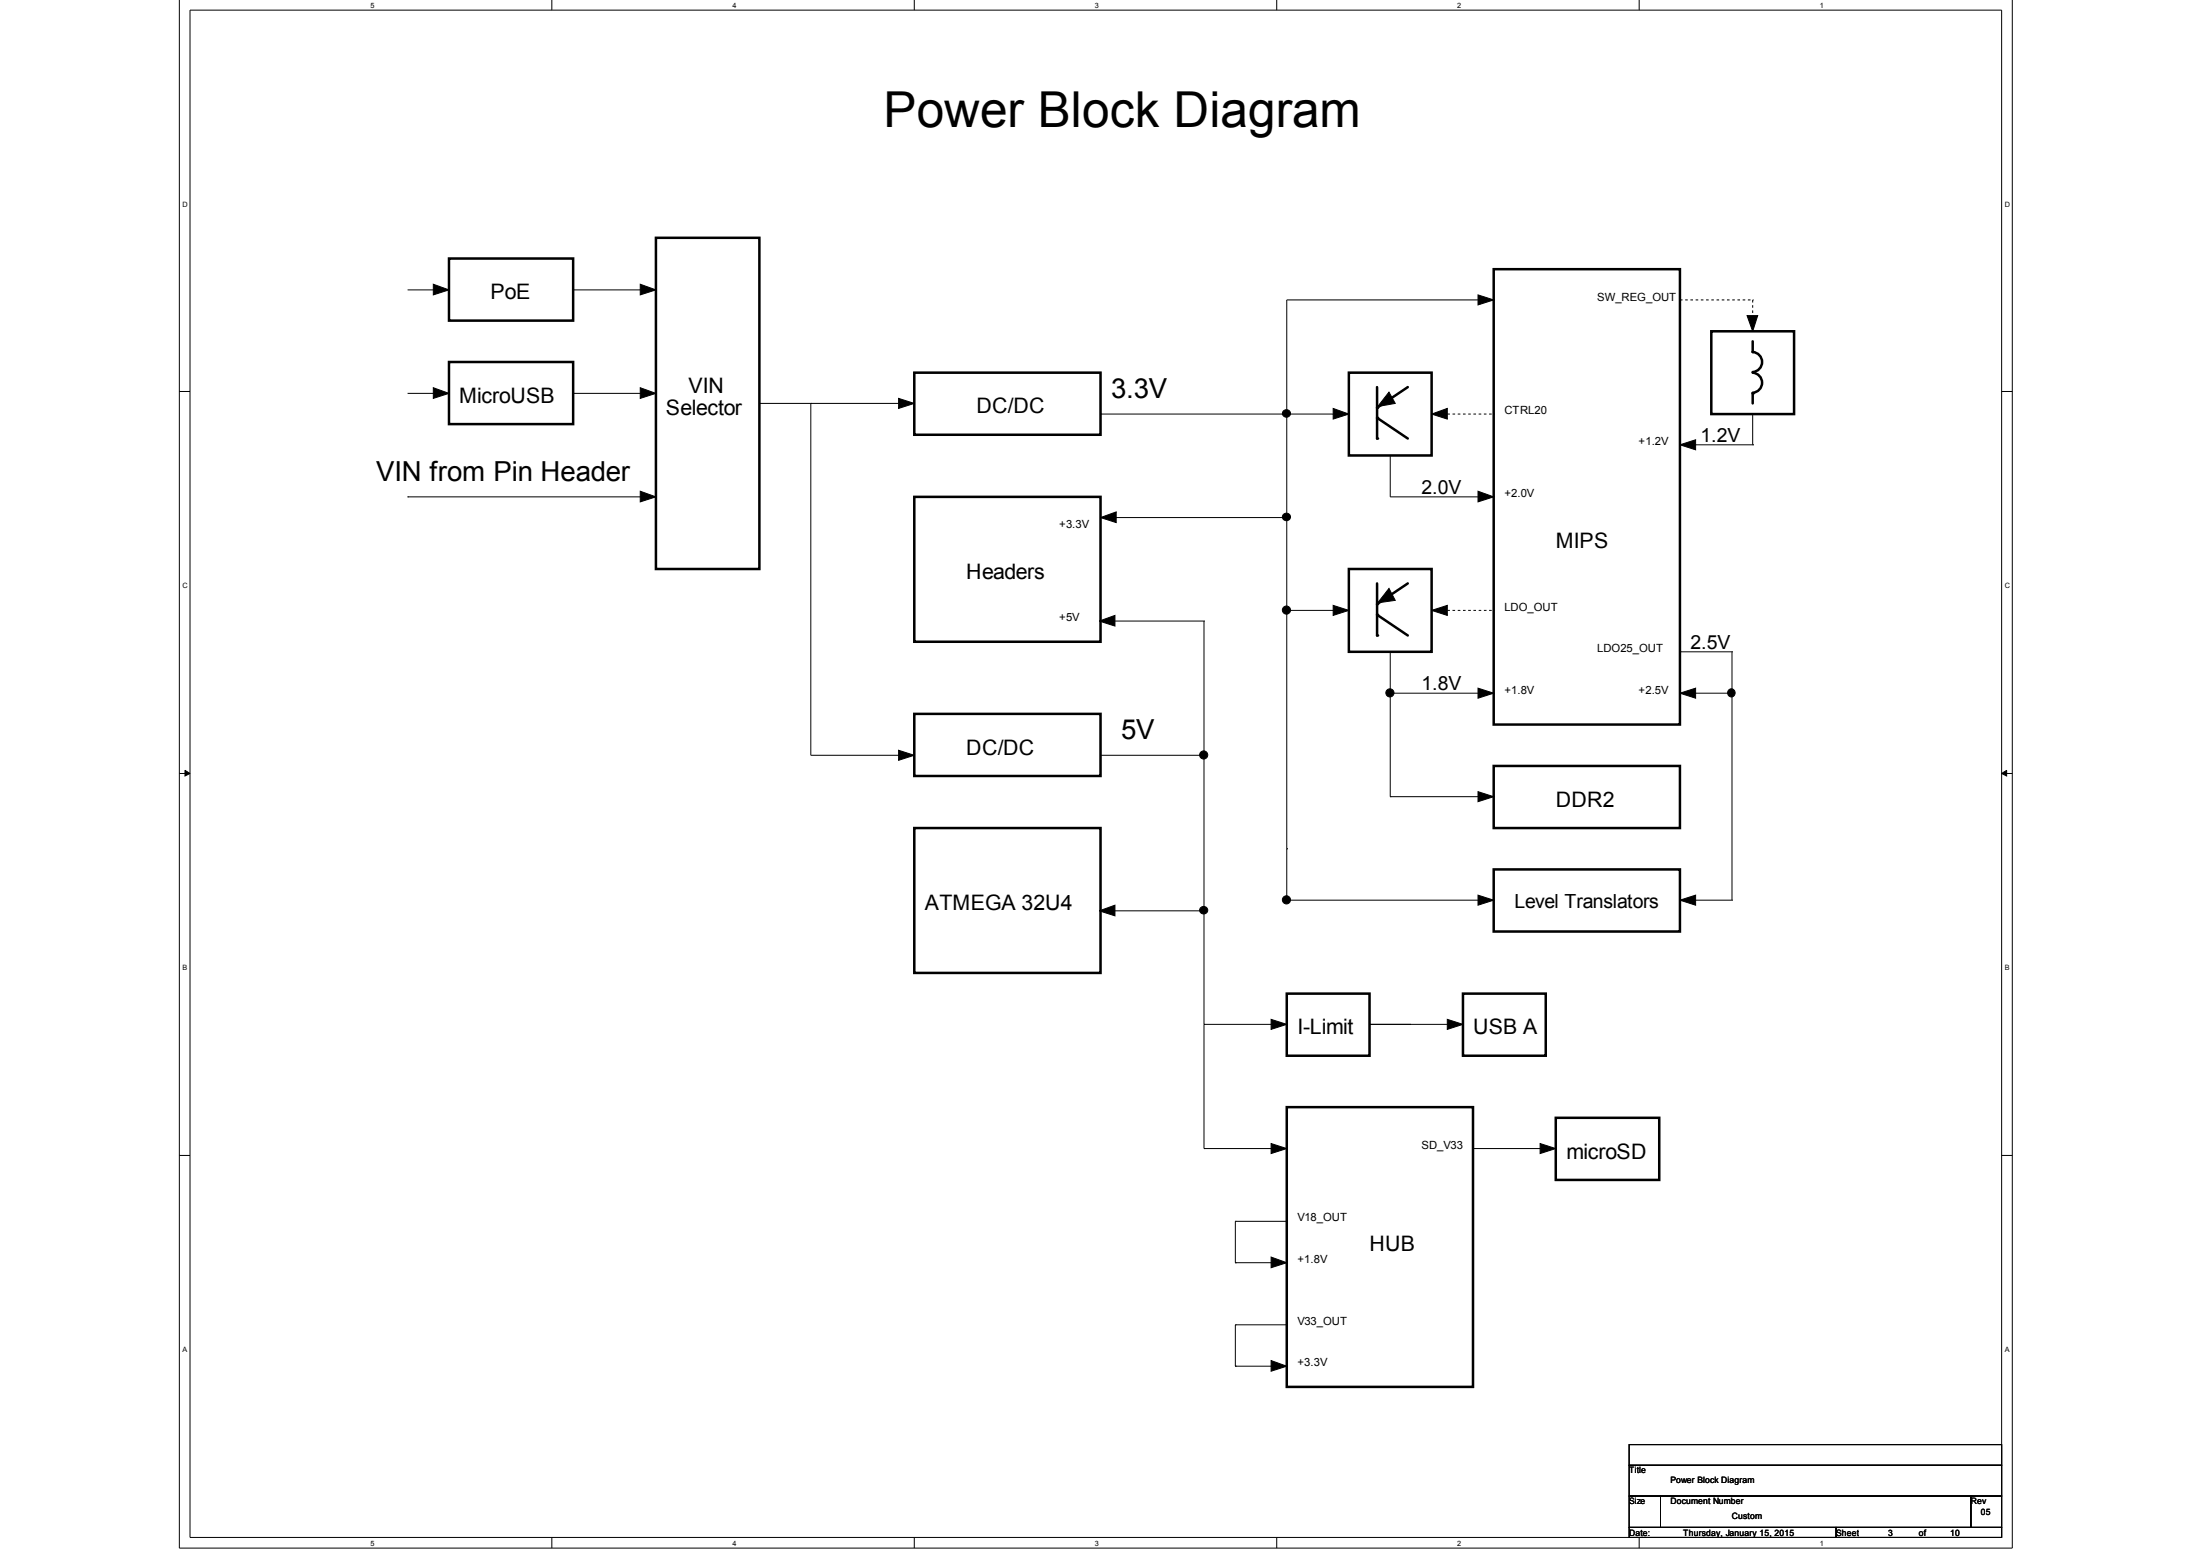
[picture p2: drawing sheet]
<svg xmlns="http://www.w3.org/2000/svg" width="297mm" height="210mm" viewBox="0 0 297 210" stroke-linecap="round" stroke-linejoin="round" font-family="sans-serif">
<path d="M24.2 -.1v209.1h247.5v-209.1M25.7 1.4h244.6v206.1h-244.6z" fill="none" stroke="#000" stroke-width=".14"/>
<g fill="#fff">
<path d="M50 .2h.5v1h-.5z"/>
<path d="M50 207.8h.5v1h-.5z"/>
</g>
<path d="M74.5 -.1v1.5M74.5 207.5v1.5" fill="none" stroke="#000" stroke-width=".14"/>
<g fill="#fff">
<path d="M98.9 .2h.4v1h-.4z"/>
<path d="M98.9 207.8h.4v1h-.4z"/>
</g>
<path d="M123.4 -.1v1.5M123.4 207.5v1.5" fill="none" stroke="#000" stroke-width=".14"/>
<g fill="#fff">
<path d="M147.8 .2h.5v1h-.5z"/>
<path d="M147.8 207.8h.5v1h-.5z"/>
</g>
<path d="M172.4 -.1v1.5M172.4 207.5v1.5" fill="none" stroke="#000" stroke-width=".14"/>
<g fill="#fff">
<path d="M196.8 .2h.4v1h-.4z"/>
<path d="M196.8 207.8h.4v1h-.4z"/>
</g>
<path d="M221.3 -.1v1.5M221.3 207.5v1.5" fill="none" stroke="#000" stroke-width=".14"/>
<g fill="#fff">
<path d="M245.7 .2h.4v1h-.4z"/>
<path d="M245.7 207.8h.4v1h-.4z"/>
<path d="M24.6 27.1h.5v1h-.5z"/>
<path d="M270.7 27.1h.5v1h-.5z"/>
<path d="M24.6 78.6h.5v1h-.5z"/>
<path d="M270.7 78.6h.5v1h-.5z"/>
</g>
<path d="M24.2 52.8h1.5M270.3 52.8h1.4" fill="none" stroke="#000" stroke-width=".14"/>
<g fill="#fff">
<path d="M24.6 130.1h.5v1.1h-.5z"/>
<path d="M270.7 130.1h.5v1.1h-.5z"/>
</g>
<path d="M24.2 104.4h1.5M270.3 104.4h1.4" fill="none" stroke="#000" stroke-width=".14"/>
<path d="M25 104l.7 .4-.7 .3zM270.3 104.4l.6-.4v.7z" fill="#000" stroke="#000" stroke-width=".14"/>
<g fill="#fff">
<path d="M24.6 181.7h.5v1h-.5z"/>
<path d="M270.7 181.7h.5v1h-.5z"/>
</g>
<g fill="none" stroke="#000" stroke-width=".14">
<path d="M55 39.1h5.6M60.6 39.1h.1M77.4 39.1h.1M77.4 39.1h11.2M55 53.1h5.6M60.6 53.1h.1M77.4 53.1h.1M77.4 53.1h11.2M102.5 54.5h.1M102.5 54.5h19.6M109.5 54.5h.1M109.5 54.5v47.5h12.6"/>
<path d="M148.6 55.9h.1M148.6 55.9h33.5M182.1 55.9h.1M201.7 40.5h.1M201.7 40.5h-28v81h28M236.6 55.9v4.1M55 67.1h.1M55 67.1h33.6M148.6 69.9h.1M148.6 69.9h25.1M187.7 61.5h.1M187.7 61.5v5.6h14"/>
<path d="M201.7 67.1h.1M226.8 60h9.8M236.6 60h.1M148.6 83.8h14M162.6 83.8h.1M162.6 83.8v38.8M173.7 82.4h8.4M182.1 82.4h.1M187.7 93.6h14M187.7 88v19.5M201.7 93.6h.1M226.8 93.6h7"/>
<path d="M226.8 88h7M233.8 88h.1M233.8 93.6h.1M233.8 88v33.5M122.1 102h.1M148.6 102h14M162.6 102h.1M173.7 114.6h.1M187.7 107.5h.1M187.7 107.5h14M201.7 107.5h.1M148.6 123h14"/>
<path d="M162.6 122.6h.1M162.6 138.3h.1M162.6 123h.1M162.6 138.3h11.1M162.6 123v32M173.7 138.3h.1M184.9 138.3h.1M184.9 138.3h12.6M197.5 138.3h.1M201.7 121.5h.1M226.8 121.5h7M233.8 121.5h.1"/>
<path d="M24.2 156h1.5M162.6 155h.1M162.6 155h11.1M173.7 155h.1M198.9 155h11.2M210.1 155h.1M270.3 156h1.4M166.8 164.9h.1M166.8 170.4h.1M166.8 178.8h.1M166.8 164.9h6.9M166.8 164.9v5.5"/>
<path d="M166.8 178.8v5.6M166.8 170.4h6.9M166.8 178.8h6.9M166.8 184.4h.1M166.8 184.4h6.9M220 195h50.3v2.8h-50.3zM220 197.8h50.3v4.1h-50.3zM220 201.9h4.2v4.3h-4.2zM220 206.2h27.9v1.3h-27.9zM224.2 201.9h41.9v4.3h-41.9zM247.9 206.2h22.4v1.3h-22.4zM266.1 201.9h4.2v4.3h-4.2z"/>
</g>
<g fill="none" stroke="#000" stroke-width=".34">
<path d="M60.6 34.9h16.8v8.4h-16.8zM88.6 32.1h13.9v44.7h-13.9zM201.7 36.3h25.1v61.5h-25.1zM60.6 48.9h16.8v8.3h-16.8zM123.4 50.3h25.2v8.4h-25.2zM182.1 50.3h11.2v11.2h-11.2zM185.9 52.3v6.9M185.9 56.4l4.2 2.8M190.1 52.3l-4.2 2.7M231.1 44.7h11.1v11.2h-11.1zM236.6 46.1v1.4a1.35 1.35 0 0 1 1.3 1.4 1.35 1.35 0 0 1-1.3 1.3M236.6 50.3a1.35 1.35 0 0 1 1.3 1.4 1.35 1.35 0 0 1-1.3 1.3"/>
<path d="M236.6 53.1v1.4M123.4 67.1h25.2v19.5h-25.2zM182.1 76.8h11.2v11.2h-11.2zM185.9 78.8v7M190.1 78.8l-4.2 2.7M123.4 96.4h25.2v8.3h-25.2zM185.9 83l4.2 2.8M123.4 111.8h25.2v19.5h-25.2zM201.7 103.4h25.1v8.4h-25.1zM201.7 117.4h25.1v8.3h-25.1zM173.7 134.1h11.2v8.4h-11.2zM197.5 134.1h11.2v8.4h-11.2z"/>
<path d="M173.7 149.5h25.2v37.7h-25.2zM210.1 150.9h13.9v8.4h-13.9z"/>
</g>
<g fill="#000" stroke="#000" stroke-width=".14">
<path d="M58.5 38.4l2.1 .7-2.1 .7z" fill-rule="evenodd"/>
<path d="M86.4 38.4l2.2 .7-2.2 .7z" fill-rule="evenodd"/>
<path d="M58.5 52.3l2.1 .8-2.1 .7z" fill-rule="evenodd"/>
<path d="M86.4 52.3l2.2 .8-2.2 .7z" fill-rule="evenodd"/>
<path d="M121.3 53.8l2.1 .7-2.1 .6z" fill-rule="evenodd"/>
<path d="M180 55.1l2.1 .8-2.1 .7z" fill-rule="evenodd"/>
<path d="M187.5 52.9l.9 1.6-2.4 .4z" fill-rule="evenodd"/>
<path d="M193.3 55.9l2.1-.8v1.5z" fill-rule="evenodd"/>
<path d="M199.6 39.8l2.1 .7-2.1 .7z" fill-rule="evenodd"/>
<path d="M235.9 42.6h1.4l-.7 2.1z" fill-rule="evenodd"/>
<path d="M86.4 66.3l2.2 .8-2.2 .6z" fill-rule="evenodd"/>
<path d="M148.6 69.9l2.1-.8v1.4z" fill-rule="evenodd"/>
<path d="M199.6 66.3l2.1 .8-2.1 .6z" fill-rule="evenodd"/>
<path d="M226.8 60l2.1-.6v1.3z" fill-rule="evenodd"/>
<path d="M148.4 83.8l2.1-.7v1.4z" fill-rule="evenodd"/>
<path d="M180 81.7l2.1 .7-2.1 .7z" fill-rule="evenodd"/>
<path d="M187.5 79.4l.9 1.6-2.4 .4z" fill-rule="evenodd"/>
<path d="M193.3 82.4l2.1-.7v1.4z" fill-rule="evenodd"/>
<path d="M199.6 92.9l2.1 .7-2.1 .6z" fill-rule="evenodd"/>
<path d="M226.8 93.6l2.1-.7v1.3z" fill-rule="evenodd"/>
<path d="M121.3 101.3l2.1 .7-2.1 .6z" fill-rule="evenodd"/>
<path d="M199.6 106.9l2.1 .6-2.1 .7z" fill-rule="evenodd"/>
<path d="M148.4 123l2.1-.8v1.4z" fill-rule="evenodd"/>
<path d="M171.6 137.6l2.1 .7-2.1 .7z" fill-rule="evenodd"/>
<path d="M195.4 137.6l2.1 .7-2.1 .7z" fill-rule="evenodd"/>
<path d="M199.6 120.8l2.1 .7-2.1 .7z" fill-rule="evenodd"/>
<path d="M226.8 121.5l2.1-.7v1.4z" fill-rule="evenodd"/>
<path d="M171.6 154.4l2.1 .6-2.1 .7z" fill-rule="evenodd"/>
<path d="M207.9 154.4l2.2 .6-2.2 .7z" fill-rule="evenodd"/>
<path d="M171.6 169.7l2.1 .7-2.1 .7z" fill-rule="evenodd"/>
<path d="M171.6 183.7l2.1 .7-2.1 .7z" fill-rule="evenodd"/>
<circle cx="173.7" cy="55.8" r=".53"/>
<circle cx="173.7" cy="69.8" r=".53"/>
<circle cx="173.7" cy="82.4" r=".55"/>
<circle cx="187.7" cy="93.5" r=".55"/>
<circle cx="233.7" cy="93.5" r=".53"/>
<circle cx="162.5" cy="101.9" r=".55"/>
<circle cx="162.5" cy="122.9" r=".53"/>
<circle cx="173.7" cy="121.5" r=".55"/>
</g>
<path d="M193.3 55.9h8.4M226.8 40.5h9.8M236.6 40.5v4.2M193.3 82.4h8.4" fill="none" stroke="#000" stroke-width=".14" stroke-dasharray=".4 .4 .4 .4 .4 .4 .4 .4" stroke-linecap="butt"/>
<g fill="#000">
<circle cx="185.9" cy="59.2" r=".17"/>
<circle cx="185.9" cy="56.4" r=".17"/>
<circle cx="185.9" cy="55" r=".17"/>
<circle cx="236.6" cy="47.5" r=".17"/>
<circle cx="236.6" cy="53.1" r=".17"/>
<circle cx="185.9" cy="81.5" r=".17"/>
<circle cx="185.9" cy="85.8" r=".17"/>
<circle cx="185.9" cy="83" r=".17"/>
</g>
<text font-size="6.7" x="119.3" y="17.2">Power Block Diagram</text>
<g font-size="3.7">
<text x="150" y="53.7">3.3V</text>
<text x="50.8" y="64.9">VIN from Pin Header</text>
<text x="151.4" y="99.8">5V</text>
</g>
<g font-size="2.9">
<text x="66.2" y="40.4">PoE</text>
<text x="93" y="53">VIN</text>
<text x="62" y="54.4">MicroUSB</text>
<text x="89.9" y="56">Selector</text>
<text x="131.8" y="55.8">DC/DC</text>
<text x="210.1" y="73.9">MIPS</text>
<text x="130.5" y="78.2">Headers</text>
<text x="130.5" y="101.9">DC/DC</text>
<text x="210.1" y="108.9">DDR2</text>
<text x="124.9" y="122.9">ATMEGA 32U4</text>
<text x="175.2" y="139.6">I-Limit</text>
<text x="198.9" y="139.6">USB A</text>
<text x="211.5" y="156.4">microSD</text>
<text x="184.9" y="168.9">HUB</text>
</g>
<g font-size="2.6">
<text x="229.6" y="59.6">1.2V</text>
<text x="191.9" y="66.6">2.0V</text>
<text x="228.3" y="87.6">2.5V</text>
<text x="191.9" y="93.1">1.8V</text>
<text x="204.5" y="122.5">Level Translators</text>
</g>
<g font-size="1.5">
<text x="215.6" y="40.6">SW_REG_OUT</text>
<text x="203.1" y="55.9">CTRL20</text>
<text x="221.2" y="60.1">+1.2V</text>
<text x="143" y="71.3">+3.3V</text>
<text x="203.1" y="67.1">+2.0V</text>
<text x="143" y="83.8">+5V</text>
<text x="203.1" y="82.5">LDO_OUT</text>
<text x="215.6" y="88.1">LDO25_OUT</text>
<text x="203.1" y="93.7">+1.8V</text>
<text x="221.2" y="93.7">+2.5V</text>
<text x="191.9" y="155.1">SD_V33</text>
<text x="175.2" y="164.9">V18_OUT</text>
<text x="175.2" y="170.4">+1.8V</text>
<text x="175.2" y="178.8">V33_OUT</text>
<text x="175.2" y="184.4">+3.3V</text>
</g>
<g font-size="1.2">
<text x="220" y="198.9">Title</text>
<text x="220" y="203">Size</text>
<text x="225.6" y="203">Document Number</text>
<text x="225.6" y="200.3">Power Block Diagram</text>
<text x="266.1" y="203">Rev</text>
<text x="220" y="207.3">Date:</text>
<text x="227.2" y="207.3">Thursday, January 15, 2015</text>
<text x="233.8" y="205.1">Custom</text>
<text x="247.9" y="207.3">Sheet</text>
<text x="254.9" y="207.3">3</text>
<text x="259.1" y="207.3">of</text>
<text x="263.3" y="207.3">10</text>
<text x="267.5" y="204.5">05</text>
</g>
<g font-size="1">
<text x="50" y="1">5</text>
<text x="98.9" y="1">4</text>
<text x="147.8" y="1">3</text>
<text x="196.8" y="1">2</text>
<text x="245.7" y="1">1</text>
<text x="24.6" y="28">D</text>
<text x="270.7" y="28">D</text>
<text x="24.6" y="79.4">C</text>
<text x="270.7" y="79.4">C</text>
<text x="24.6" y="131">B</text>
<text x="270.7" y="131">B</text>
<text x="24.6" y="182.6">A</text>
<text x="270.7" y="182.6">A</text>
<text x="50" y="208.6">5</text>
<text x="98.9" y="208.6">4</text>
<text x="147.8" y="208.6">3</text>
<text x="196.8" y="208.6">2</text>
<text x="245.7" y="208.6">1</text>
</g>
</svg>
